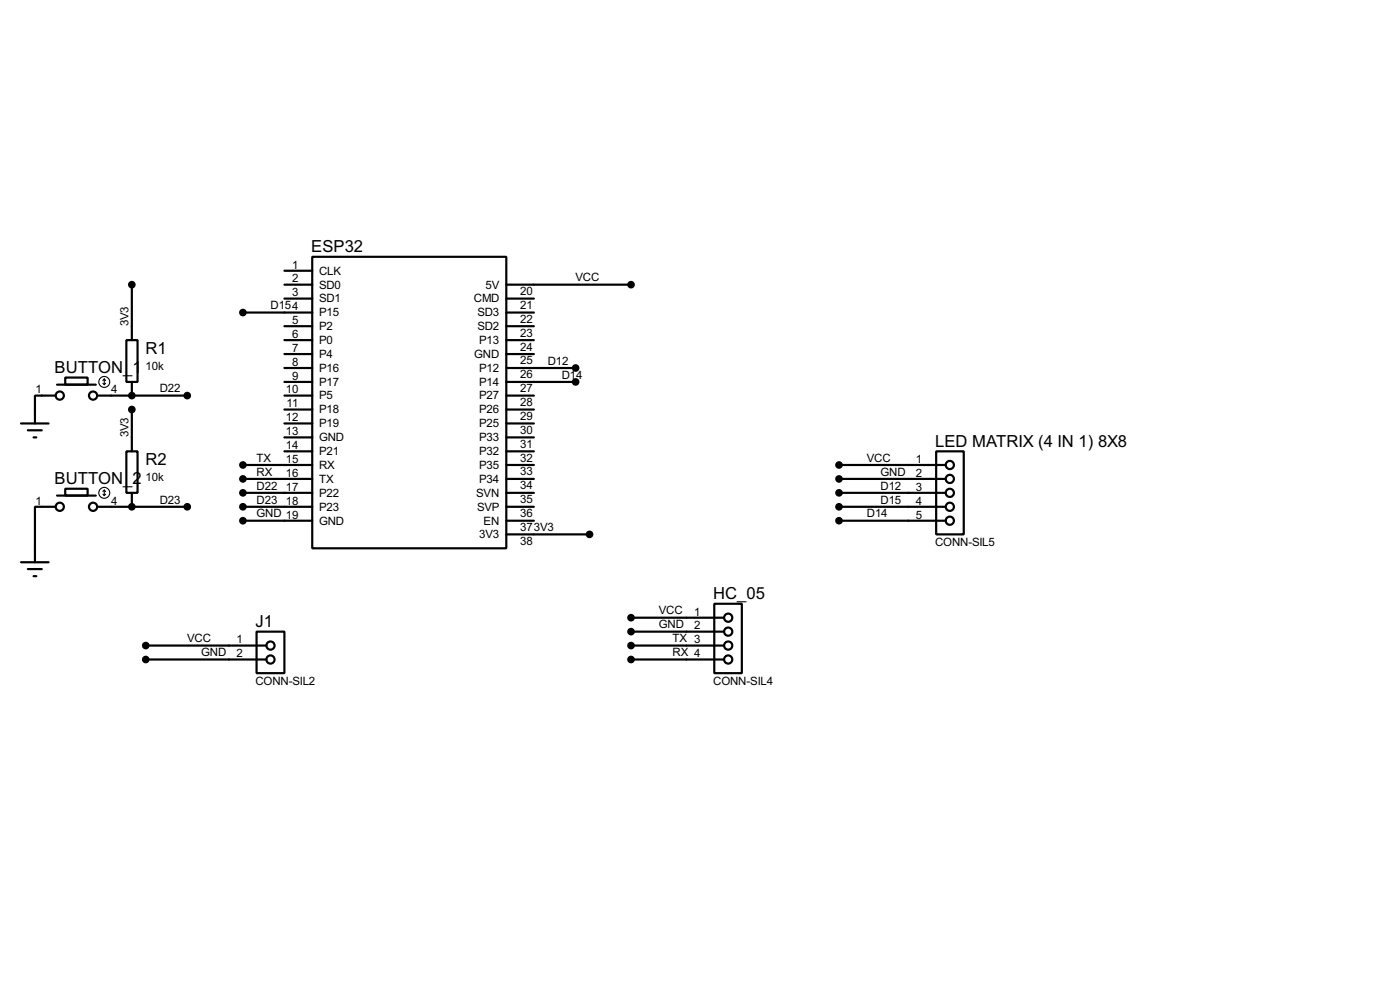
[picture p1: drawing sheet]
<svg xmlns="http://www.w3.org/2000/svg" width="256mm" height="180mm" viewBox="0 0 256 180" stroke-linecap="round" stroke-linejoin="round" font-family="sans-serif">
<g fill="none" stroke="#000" stroke-width=".4">
<path d="M24.2 52.1v10.2M44.5 57.2h12.7M52.1 52.1h5.1M52.1 49.6h5.1M52.1 54.7h5.1M52.1 59.7h5.1M57.2 47h35.6v53.4h-35.6zM92.8 57.2h5M92.8 52.1h22.8M92.8 54.7h5M92.8 59.7h5M3.9 77.5h5"/>
<path d="M5.1 78.8h2.6M10.2 72.4h-3.8v5.1M10.5 70.4h7.1M12 69.1h4.1v1.3h-4.1zM17.8 72.4h16.5M23.2 62.3h2v7.6h-2zM24.2 69.9v2.5M24.2 75v7.6M52.1 72.4h5.1M52.1 67.4h5.1M52.1 69.9h5.1M52.1 62.3h5.1"/>
<path d="M52.1 64.8h5.1M52.1 75h5.1M52.1 77.5h5.1M92.8 72.4h5M92.8 67.4h12.7M92.8 69.9h12.7M92.8 62.3h5M92.8 64.8h5M92.8 75h5M92.8 77.5h5M6.2 80.1h.5M10.2 92.8h-3.8v10.1"/>
<path d="M10.5 90.7h7.1M12 89.5h4.1v1.2h-4.1zM17.8 92.8h16.5M23.2 82.6h2v7.6h-2zM24.2 90.2v2.6M44.5 92.8h12.7M44.5 90.2h12.7M44.5 85.1h12.7M44.5 87.7h12.7M44.5 95.3h12.7M52.1 80.1h5.1M52.1 82.6h5.1"/>
<path d="M92.8 92.8h5M92.8 90.2h5M92.8 97.8h15.2M92.8 85.1h5M92.8 87.7h5M92.8 95.3h5M92.8 80.1h5M92.8 82.6h5M153.7 92.8h19.6M153.7 90.2h19.6M153.7 85.1h19.6M153.7 87.7h19.6"/>
<path d="M153.7 95.3h19.6M171.5 82.6h5.1v15.2h-5.1zM3.9 102.9h5M5.1 104.2h2.6M6.2 105.5h.5M26.7 118.2h22.1M47 115.6h5.1v7.6h-5.1zM115.6 113.1h17M115.6 118.2h17M115.6 115.6h17M130.9 110.5h5v12.7h-5zM26.7 120.7h22.1"/>
<path d="M115.6 120.7h17"/>
<circle cx="10.9" cy="72.4" r=".75"/>
<circle cx="17" cy="72.4" r=".75"/>
<circle cx="10.9" cy="92.8" r=".75"/>
<circle cx="17" cy="92.8" r=".75"/>
<circle cx="174" cy="85.1" r=".75"/>
<circle cx="174" cy="90.2" r=".75"/>
<circle cx="174" cy="87.7" r=".75"/>
<circle cx="174" cy="92.8" r=".75"/>
<circle cx="174" cy="95.3" r=".75"/>
<circle cx="49.5" cy="118.2" r=".75"/>
<circle cx="133.4" cy="115.6" r=".75"/>
<circle cx="133.4" cy="113.1" r=".75"/>
<circle cx="133.4" cy="118.2" r=".75"/>
<circle cx="49.5" cy="120.7" r=".75"/>
<circle cx="133.4" cy="120.7" r=".75"/>
</g>
<g fill="#000">
<circle cx="24.2" cy="72.4" r=".2"/>
<circle cx="24.2" cy="92.8" r=".2"/>
</g>
<g fill="none" stroke="#000" stroke-width=".2">
<path d="M18.9 70.2l.2 .2M19.1 69.4v1M19.1 69.4l-.2 .3M19.1 69.4l.3 .3M19.4 70.2l-.3 .2M18.9 90.5l.2 .2M19.1 89.7v1M19.1 89.7l-.2 .3M19.1 89.7l.3 .3M19.4 90.5l-.3 .2"/>
<circle cx="19.1" cy="69.9" r="1"/>
<circle cx="19.1" cy="90.2" r="1"/>
</g>
<g fill="#000" stroke="#000" stroke-width=".4">
<circle cx="24.1" cy="52.1" r=".5"/>
<circle cx="44.5" cy="57.2" r=".5"/>
<circle cx="115.6" cy="52.1" r=".5"/>
<circle cx="24.1" cy="72.4" r=".5"/>
<circle cx="24.1" cy="75" r=".5"/>
<circle cx="34.3" cy="72.4" r=".5"/>
<circle cx="105.4" cy="67.4" r=".5"/>
<circle cx="105.4" cy="69.9" r=".5"/>
<circle cx="24.1" cy="92.8" r=".5"/>
<circle cx="34.3" cy="92.8" r=".5"/>
<circle cx="44.5" cy="92.8" r=".5"/>
<circle cx="44.5" cy="95.3" r=".5"/>
<circle cx="44.5" cy="85.1" r=".5"/>
<circle cx="44.5" cy="87.7" r=".5"/>
<circle cx="44.5" cy="90.2" r=".5"/>
<circle cx="108" cy="97.8" r=".5"/>
<circle cx="153.7" cy="87.7" r=".5"/>
<circle cx="153.7" cy="85.1" r=".5"/>
<circle cx="153.7" cy="92.8" r=".5"/>
<circle cx="153.7" cy="90.2" r=".5"/>
<circle cx="153.7" cy="95.3" r=".5"/>
<circle cx="26.7" cy="118.2" r=".5"/>
<circle cx="115.6" cy="115.6" r=".5"/>
<circle cx="115.6" cy="118.2" r=".5"/>
<circle cx="115.6" cy="113.1" r=".5"/>
<circle cx="26.7" cy="120.7" r=".5"/>
<circle cx="115.6" cy="120.7" r=".5"/>
</g>
<g font-size="3.4">
<text x="57" y="46.2">ESP32</text>
<text x="26.7" y="64.8">R1</text>
<text x="10" y="68.3">BUTTON_1</text>
<text x="171.3" y="81.8">LED MATRIX (4 IN 1) 8X8</text>
<text x="10" y="88.7">BUTTON_2</text>
<text x="26.7" y="85.2">R2</text>
<text x="130.7" y="109.7">HC_05</text>
<text x="46.8" y="114.8">J1</text>
</g>
<g font-size="2.4">
<text x="53.5" y="49.2">1</text>
<text x="53.5" y="51.7">2</text>
<text x="58.5" y="50.3">CLK</text>
<text x="58.5" y="52.8">SD0</text>
<text x="89" y="52.8">5V</text>
<text x="95.3" y="54">20</text>
<text x="105.5" y="51.5">VCC</text>
<text x="23.5" y="59.7" transform="rotate(-90 23.5 59.7)">3V3</text>
<text x="49.6" y="56.6">D154</text>
<text x="53.5" y="54.3">3</text>
<text x="53.5" y="59.3">5</text>
<text x="58.5" y="55.4">SD1</text>
<text x="58.5" y="57.9">P15</text>
<text x="86.8" y="55.4">CMD</text>
<text x="87.5" y="57.9">SD3</text>
<text x="95.3" y="59.1">22</text>
<text x="95.3" y="56.6">21</text>
<text x="53.5" y="61.9">6</text>
<text x="53.5" y="64.4">7</text>
<text x="58.5" y="60.4">P2</text>
<text x="58.5" y="63">P0</text>
<text x="58.5" y="65.5">P4</text>
<text x="86.9" y="65.5">GND</text>
<text x="87.5" y="60.4">SD2</text>
<text x="87.8" y="63">P13</text>
<text x="95.3" y="64.2">24</text>
<text x="95.3" y="61.6">23</text>
<text x="6.5" y="72">1</text>
<text x="20.4" y="72">4</text>
<text x="26.7" y="67.7">10k</text>
<text x="29.3" y="71.8">D22</text>
<text x="52.4" y="72">10</text>
<text x="53.5" y="67">8</text>
<text x="53.5" y="69.5">9</text>
<text x="58.5" y="68.1">P16</text>
<text x="58.5" y="70.6">P17</text>
<text x="87.8" y="70.6">P14</text>
<text x="87.8" y="68.1">P12</text>
<text x="95.3" y="71.8">27</text>
<text x="95.3" y="69.3">26</text>
<text x="95.3" y="66.7">25</text>
<text x="100.4" y="66.7">D12</text>
<text x="102.9" y="69.3">D14</text>
<text x="52.4" y="77.1">12</text>
<text x="52.5" y="74.6">11</text>
<text x="58.5" y="73.1">P5</text>
<text x="58.5" y="75.7">P18</text>
<text x="87.8" y="75.7">P26</text>
<text x="87.8" y="73.1">P27</text>
<text x="95.3" y="76.9">29</text>
<text x="95.3" y="74.3">28</text>
<text x="23.5" y="80.1" transform="rotate(-90 23.5 80.1)">3V3</text>
<text x="52.4" y="79.7">13</text>
<text x="52.4" y="82.2">14</text>
<text x="58.5" y="78.2">P19</text>
<text x="58.5" y="80.8">GND</text>
<text x="58.5" y="83.3">P21</text>
<text x="87.8" y="83.3">P32</text>
<text x="87.8" y="80.8">P33</text>
<text x="87.8" y="78.2">P25</text>
<text x="95.3" y="82">31</text>
<text x="95.3" y="79.4">30</text>
<text x="26.7" y="88.1">10k</text>
<text x="47" y="89.6">D22</text>
<text x="47" y="84.5">TX</text>
<text x="47" y="87.1">RX</text>
<text x="52.4" y="84.7">15</text>
<text x="52.4" y="87.3">16</text>
<text x="52.4" y="89.8">17</text>
<text x="58.5" y="85.8">RX</text>
<text x="58.5" y="88.4">TX</text>
<text x="87.8" y="88.4">P34</text>
<text x="87.8" y="85.8">P35</text>
<text x="95.3" y="89.6">34</text>
<text x="95.3" y="87">33</text>
<text x="95.3" y="84.5">32</text>
<text x="158.8" y="84.5">VCC</text>
<text x="161.3" y="87.1">GND</text>
<text x="161.3" y="89.6">D12</text>
<text x="167.8" y="84.7">1</text>
<text x="167.8" y="87.3">2</text>
<text x="167.8" y="89.8">3</text>
<text x="6.5" y="92.4">1</text>
<text x="20.4" y="92.4">4</text>
<text x="29.3" y="92.2">D23</text>
<text x="47" y="92.2">D23</text>
<text x="47" y="94.7">GND 19</text>
<text x="52.4" y="92.4">18</text>
<text x="58.5" y="90.9">P22</text>
<text x="58.5" y="93.5">P23</text>
<text x="87.3" y="90.9">SVN</text>
<text x="87.4" y="93.5">SVP</text>
<text x="95.3" y="94.7">36</text>
<text x="95.3" y="92.1">35</text>
<text x="158.8" y="94.7">D14</text>
<text x="161.3" y="92.2">D15</text>
<text x="167.8" y="92.4">4</text>
<text x="167.8" y="94.9">5</text>
<text x="58.5" y="96">GND</text>
<text x="87.8" y="98.5">3V3</text>
<text x="88.6" y="96">EN</text>
<text x="95.3" y="99.7">38</text>
<text x="95.3" y="97.2">373V3</text>
<text x="171.3" y="99.9">CONN-SIL5</text>
<text x="120.7" y="112.5">VCC</text>
<text x="127.2" y="112.7">1</text>
<text x="34.3" y="117.6">VCC</text>
<text x="43.4" y="117.8">1</text>
<text x="120.7" y="115">GND</text>
<text x="123.2" y="117.6">TX 3</text>
<text x="127.2" y="115.2">2</text>
<text x="36.9" y="120.1">GND</text>
<text x="43.4" y="120.3">2</text>
<text x="46.8" y="125.3">CONN-SIL2</text>
<text x="123.2" y="120.1">RX 4</text>
<text x="130.7" y="125.3">CONN-SIL4</text>
</g>
</svg>
